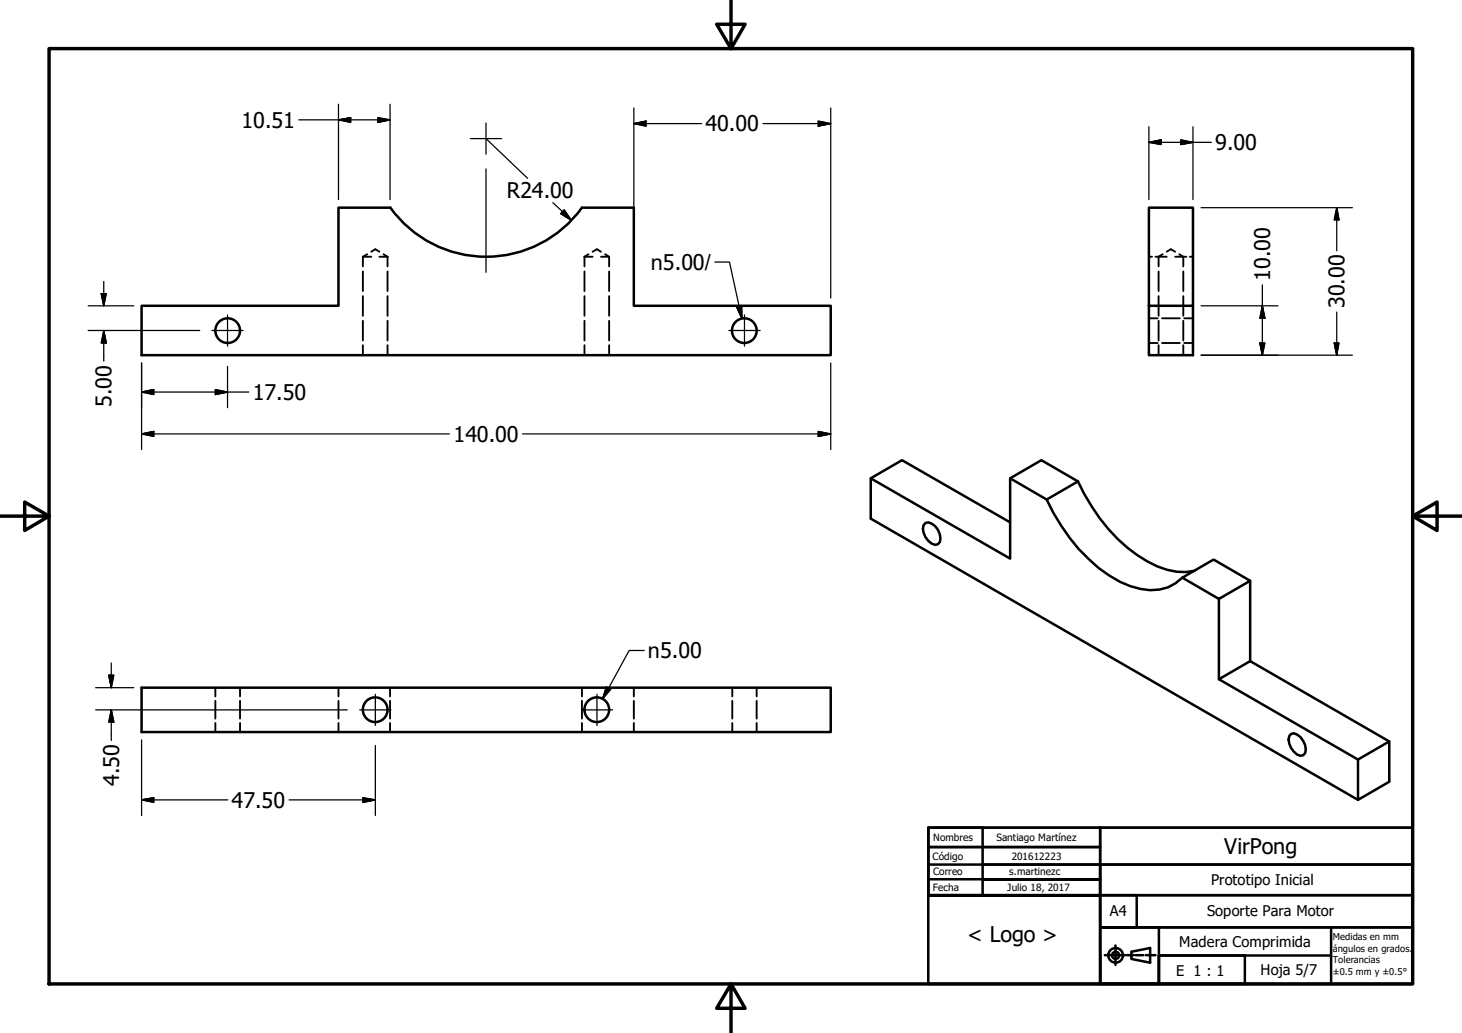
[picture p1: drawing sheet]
<svg xmlns="http://www.w3.org/2000/svg" width="297mm" height="210mm" viewBox="0 0 297 210" stroke-linecap="round" stroke-linejoin="round" font-family="sans-serif">
<!-- layer: Oculto (ANSI) -->
<g fill="none" stroke="#000" stroke-width=".38">
<path d="M73.7 52.2h1.7M73.7 52.2v1.9M73.7 55.2v4M74.6 51.7l-.9 .5M75.4 51.2l.9-.6 .8 .6M77.1 52.2h1.6M77.9 51.7l.8 .5M78.7 52.2v1.9M78.7 55.2v4M118.7 52.2h1.7M118.7 52.2v1.9M118.7 55.2v4"/>
<path d="M119.6 51.7l-.9 .5M120.4 51.2l.9-.6 .8 .6M122.1 52.2h1.7M122.9 51.7l.9 .5M123.8 52.2v1.9M123.8 55.2v4M233.4 52.2h.7M234.8 52.2h2.2M235.4 55.2v4M236.2 51.7l-.8 .5v1.9M237 51.2l.9-.6 .9 .6M238.8 52.2h2.2"/>
<path d="M239.6 51.7l.8 .5v1.9M240.4 55.2v4M241.7 52.2h.7M73.7 60.2v4M73.7 65.2v4M73.7 70.1v2.1M78.7 60.2v4M78.7 65.2v4M78.7 70.1v2.1M118.7 60.2v4M118.7 65.2v4M118.7 70.1v2.1"/>
<path d="M123.8 60.2v4M123.8 65.2v4M123.8 70.1v2.1M233.4 69.7h1.8M233.4 64.7h1.8M235.4 60.2v4M235.4 65.2v4M235.4 70.1v2.1M236.1 69.7h3.6M236.1 64.7h3.6M240.4 60.2v4M240.4 65.2v4"/>
<path d="M240.4 70.1v2.1M240.6 69.7h1.8M240.6 64.7h1.8M43.8 139.7v1.8M48.8 139.7v1.8M68.8 139.7v1.8M79.2 139.7v1.8M118.2 139.7v1.8M128.8 139.7v1.8M148.8 139.7v1.8M153.7 139.7v1.8M43.8 142.4v3.6"/>
<path d="M43.8 146.9v1.9M48.8 142.4v3.6M48.8 146.9v1.9M68.8 142.4v3.6M68.8 146.9v1.9M79.2 142.4v3.6M79.2 146.9v1.9M118.2 142.4v3.6M118.2 146.9v1.9M128.8 142.4v3.6M128.8 146.9v1.9M148.8 142.4v3.6"/>
<path d="M148.8 146.9v1.9M153.7 142.4v3.6M153.7 146.9v1.9"/>
</g>
<!-- layer: Visible (ANSI) -->
<g fill="none" stroke="#000" stroke-width=".51">
<path d="M79.3 42.2a24 24 0 0 0 38.9 0h10.6v19.9h40v10.1h-140v-10.1h40v-19.9h10.4M233.4 42.2h9v19.9h-9zM233.4 62.1v10.1h9v-10.1M176.9 97.2l28.3 16.3v-16.3l6.4-3.7 7.4 4.3M205.2 97.2l7.5 4.3 6.3-3.7M219 97.8a35.4 35.4 0 0 0 14.1 16.3 13.7 13.7 0 0 0 9.6 1.9M188 106.3a2.29 2.29 0 0 1 2.6 1.4 2.28 2.28 0 0 1 0 2.9 2.25 2.25 0 0 1-2.6-1.5 2.2 2.2 0 0 1 0-2.8zM205.2 106.1l-21.9-12.6-6.4 3.7v8.2l99 57.1M212.7 101.5a37.4 37.4 0 0 0 12.7 15.4 13.6 13.6 0 0 0 11.9 2.5l1.5-.9 1.4-1.1M240.2 117.4l6.4-3.7 7.4 4.3-6.4 3.7zM254 118v16.3M28.8 139.7h140v9.1h-140z"/>
<path d="M247.6 121.7v16.3l6.4-3.7 28.3 16.4M247.6 138l28.3 16.3 6.4-3.6v8.1l-6.4 3.7v-8.2M262.3 149.1l.6-.1a3.5 3.5 0 0 1 2.3 4l-.4 .5-.6 .1a3.5 3.5 0 0 1-2.3-4z"/>
<circle cx="46.3" cy="67.2" r="2.51"/>
<circle cx="151.2" cy="67.2" r="2.51"/>
<circle cx="76.2" cy="144.2" r="2.51"/>
<circle cx="121.3" cy="144.2" r="2.51"/>
</g>
<!-- layer: Borde (ANSI) -->
<path d="M148.5 -.1v10l-2.9-5h5.8l-2.9 5M10 9.9h277v190h-277zM0 104.9h10l-5-2.9v5.8l5-2.9M287 104.9l5 2.9v-5.8l-5 2.9h10M148.5 199.9l2.9 5h-5.8l2.9-5v10" fill="none" stroke="#000" stroke-width=".7"/>
<g fill="none" stroke="#000" stroke-width=".51">
<path d="M188.6 175.7v6.2h34.9h-34.9h34.9v-3.2h-23.9h23.9v-3h-23.9M188.6 175.7v-3.6h34.9v3.6h-23.9M188.6 168.2h34.9v3.9h-34.9zM188.6 168.2h11v13.7h-11zM188.6 168.2h98.4v31.7h-98.4zM188.6 178.7h11M188.6 175.7h11M223.5 175.7h63.5v6.2h-63.5zM223.5 168.2h63.5v7.5h-63.5zM223.5 175.7v24.2M223.5 181.9h7.4v6.5h-7.4zM223.5 181.9h63.5v6.5h-63.5z"/>
<path d="M224.5 194.1h1.2M226.1 194.1h1.2M226.6 192.1v1M226.6 193.3v1.6M226.6 195v1.1M227.6 194.1h1M229 194.1h1.4M229.9 193.4l3.8-.8v3l-3.8-.7zM230.8 194.1h1.5M232.8 194.1h2M235.5 194.2h17.4v5.7h-17.4zM270.4 194.2h-34.9v5.7h-12"/>
<path d="M270.4 188.4v11.5M287 194.2v-5.8h-63.5v11.5h12v-11.5h-12v11.5"/>
<circle cx="226.7" cy="194.1" r="1.49"/>
<circle cx="226.7" cy="194.1" r=".73"/>
</g>
<!-- layer: Marca de centro (ANSI) -->
<path d="M95.6 28.2h6.3M98.7 25v6.3M98.7 34.3v21M43.1 67.2h6.3M46.2 64v6.3M148.1 67.2h6.3M151.3 64v6.3M73.1 144.2h6.3M76.3 141.1v6.3M118.1 144.2h6.4M121.3 141.1v6.3" fill="none" stroke="#000" stroke-width=".25"/>
<!-- layer: Cota (ANSI) -->
<g fill="none" stroke="#000" stroke-width=".25">
<path d="M60.7 24.4h18.5M68.8 24.4l2.4-.5v1zM68.8 21.2v19.3M76.8 23.9l2.4 .5-2.4 .5zM79.2 21.2v19.3M98.7 28.2l8.5 8M128.8 25.1l2.5-.5v1zM128.8 25.1h13.8M128.8 21.9v38.7M155 25.1h13.8M166.2 24.6l2.6 .5-2.6 .5zM168.8 21.9v38.7"/>
<path d="M233.4 28.9l2.5-.5v1zM233.4 28.9h12.7M233.4 25.8v14.7M239.9 28.4l2.5 .5-2.5 .5zM242.4 25.8v14.7M20.6 59.7h1l-.5 2.4zM21.1 57.2v4.9M112.3 41.2l3.8 3.5M114.6 42.6l1.5 2.1-2.2-1.3zM145.2 53.2h3l2.5 11.5M244 42.2h30.8M256.5 57.9v14.3"/>
<path d="M271.6 42.2l.4 2.5h-.9zM271.6 42.2v8.8M17.9 62.1h9.3M17.9 67.2h22.7M21.1 67.2l.5 2.5h-1zM21.1 67.2v6.2M28.8 79.7l2.4-.5v1zM28.8 73.8v17.5M28.8 79.7h21.7M43.8 79.2l2.4 .5-2.4 .5zM46.2 74.5v8.3M149.7 62.4l1-.2v2.5z"/>
<path d="M168.8 73.8v17.5M244 62.1h15.7M244 72.2h30.8M256 69.7h1l-.5 2.5zM256.5 62.1l.5 2.6h-1zM271.1 69.7h.9l-.4 2.5zM271.6 63.4v8.8M28.8 88.2l2.4-.5v1zM28.8 88.2h62.5M106.2 88.2h62.6M166.2 87.7l2.6 .5-2.6 .5zM19.4 139.7h7.8"/>
<path d="M22.1 137.2h1l-.5 2.5zM22.6 134.7v5M123.2 139.6l.9 .5-1.7 1.9zM130.9 132.2h-3.1l-5.4 9.8M19.4 144.2h51.1M22.6 144.2l.5 2.5h-1zM22.6 144.2v6.3M28.8 150.3v15.4M76.3 151.5v14.2M28.8 162.5l2.4-.4v.9zM28.8 162.5h17.5M58.7 162.5h17.6"/>
<path d="M73.7 162.1l2.6 .4-2.6 .5z"/>
</g>
<g fill="#000" stroke="#000" stroke-width=".25">
<path d="M68.8 24.4l2.4-.5zM68.8 24.4l2.4-.5v1zM76.8 24.9l2.4-.5zM76.8 23.9l2.4 .5-2.4 .5zM128.8 25.1l2.5-.5zM128.8 25.1l2.5-.5v1zM166.2 25.6l2.6-.5zM166.2 24.6l2.6 .5-2.6 .5zM233.4 28.9l2.5-.5zM233.4 28.9l2.5-.5v1zM239.9 29.4l2.5-.5zM239.9 28.4l2.5 .5-2.5 .5z"/>
<path d="M20.6 59.7l.5 2.4zM20.6 59.7h1l-.5 2.4zM113.9 43.4l2.2 1.3zM114.6 42.6l1.5 2.1-2.2-1.3zM271.6 42.2l.4 2.5zM271.6 42.2l.4 2.5h-.9zM21.1 67.2l.5 2.5zM21.1 67.2l.5 2.5h-1zM28.8 79.7l2.4-.5zM28.8 79.7l2.4-.5v1zM149.7 62.4l1 2.3zM149.7 62.4l1-.2v2.5z"/>
<path d="M256 69.7l.5 2.5zM256 69.7h1l-.5 2.5zM256.5 62.1l.5 2.6zM256.5 62.1l.5 2.6h-1zM271.1 69.7l.5 2.5zM271.1 69.7h.9l-.4 2.5zM28.8 88.2l2.4-.5zM28.8 88.2l2.4-.5v1zM43.8 80.2l2.4-.5zM43.8 79.2l2.4 .5-2.4 .5zM166.2 88.7l2.6-.5zM166.2 87.7l2.6 .5-2.6 .5z"/>
<path d="M22.1 137.2l.5 2.5zM22.1 137.2h1l-.5 2.5zM123.2 139.6l-.8 2.4zM123.2 139.6l.9 .5-1.7 1.9zM22.6 144.2l.5 2.5zM22.6 144.2l.5 2.5h-1zM28.8 162.5l2.4-.4zM28.8 162.5l2.4-.4v.9zM73.7 163l2.6-.5zM73.7 162.1l2.6 .4-2.6 .5z"/>
</g>
<g font-size="4.4">
<text x="49.1" y="25.9">10.51</text>
<text x="143.3" y="26.7">40.00</text>
<text x="246.9" y="30.5">9.00</text>
<text x="103" y="40.3">R24.00</text>
<text x="132.2" y="54.8">n5.00/</text>
<text x="258.1" y="57.1" transform="rotate(-90 258.1 57.1)">10.00</text>
<text x="273.2" y="62.6" transform="rotate(-90 273.2 62.6)">30.00</text>
<text x="22.7" y="82.6" transform="rotate(-90 22.7 82.6)">5.00</text>
<text x="51.4" y="81.3">17.50</text>
<text x="92.1" y="89.8">140.00</text>
<text x="131.6" y="133.8">n5.00</text>
<text x="24.2" y="159.7" transform="rotate(-90 24.2 159.7)">4.50</text>
<text x="47.1" y="164.1">47.50</text>
<text x="248.7" y="173.5">VirPong</text>
<text x="196.5" y="191.4">&lt; Logo &gt;</text>
</g>
<g font-size="3">
<text x="246.1" y="179.8">Prototipo Inicial</text>
<text x="225.5" y="186.1">A4</text>
<text x="245.2" y="186.2">Soporte Para Motor</text>
<text x="239.6" y="192.4">Madera Comprimida</text>
<text x="239" y="198.3">E 1 : 1</text>
<text x="256.1" y="198">Hoja 5/7</text>
</g>
<g font-size="2">
<text x="189.6" y="170.9">Nombres</text>
<text x="202.4" y="170.9">Santiago Martínez</text>
<text x="189.5" y="174.7">Código</text>
<text x="189.6" y="177.7">Correo</text>
<text x="205" y="177.9">s.martinezc</text>
<text x="205.5" y="174.7">201612223</text>
<text x="189.5" y="181">Fecha</text>
<text x="204.7" y="181">Julio 18, 2017</text>
</g>
<g font-size="1.9">
<text x="270.8" y="191.1">Medidas en mm</text>
<text x="270.8" y="193.4">ángulos en grados.</text>
<text x="270.8" y="195.7">Tolerancias</text>
<text x="270.8" y="198">±0.5 mm y ±0.5°</text>
</g>
</svg>
